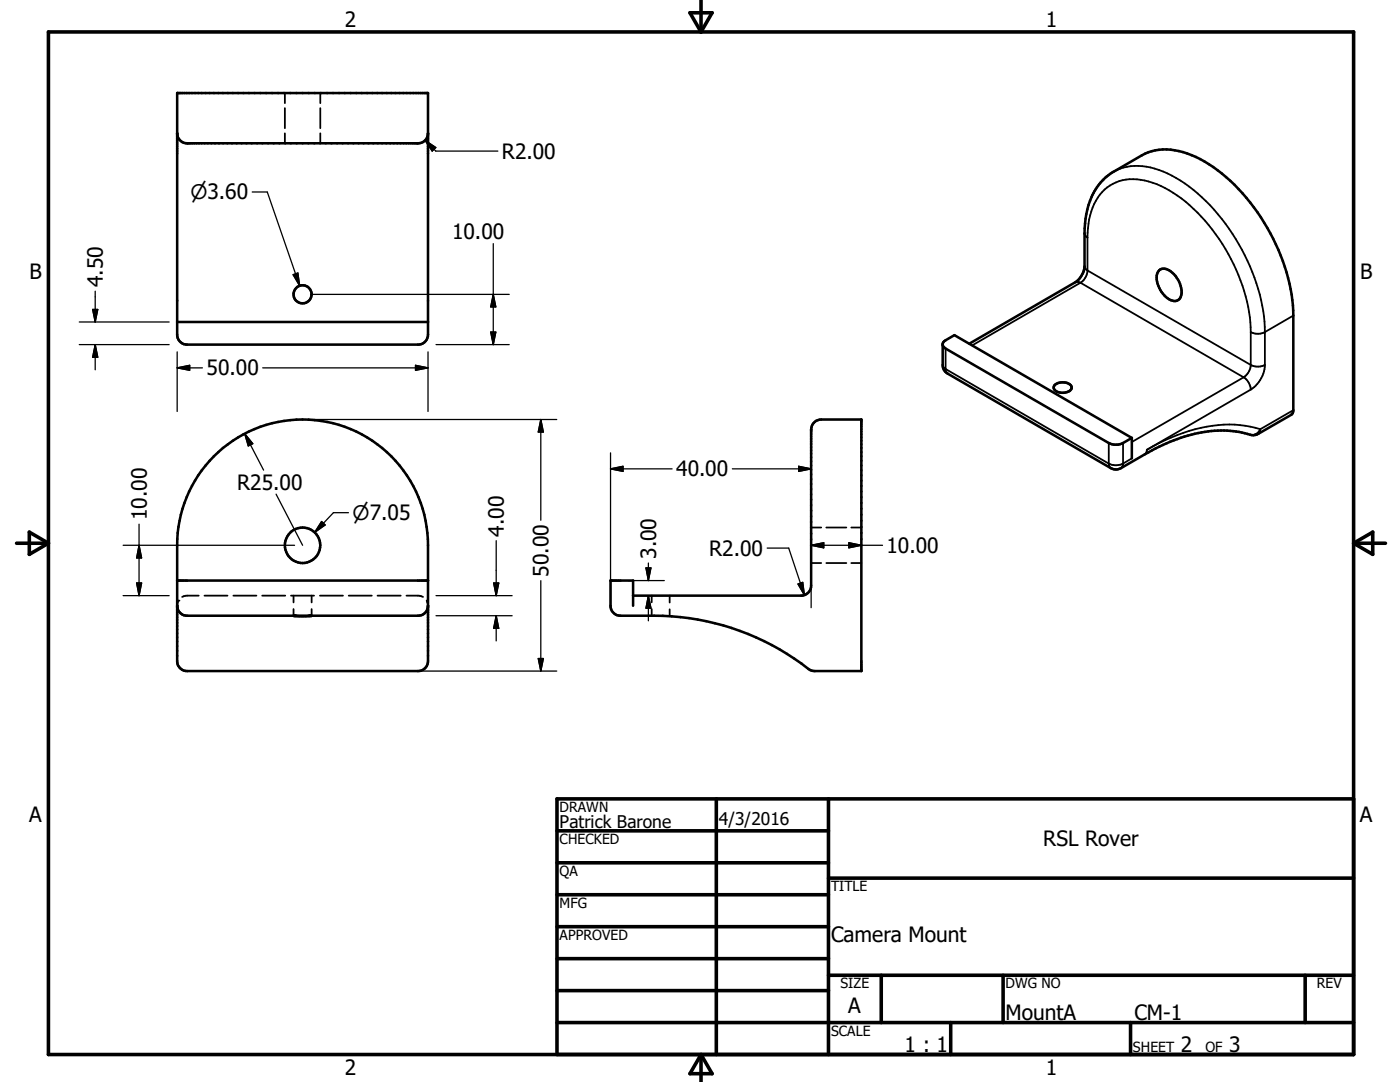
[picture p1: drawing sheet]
<svg xmlns="http://www.w3.org/2000/svg" width="279mm" height="216mm" viewBox="0 0 279 216" stroke-linecap="round" stroke-linejoin="round" font-family="sans-serif">
<g fill="none" stroke="#000" stroke-width=".51">
<path d="M35.4 18.6h50v48.2a1.98 1.98 0 0 1-2 2h-46.1a1.98 1.98 0 0 1-1.9-2zM35.4 26.6a1.98 1.98 0 0 0 1.9 2h46.1a1.98 1.98 0 0 0 2-2M231.3 53.9a2.18 2.18 0 0 1 3 .8 4.8 4.8 0 0 1 1.3 4.6 1.57 1.57 0 0 1-2.6 .2 5.1 5.1 0 0 1-2-5.1zM35.4 64.2h50M188.1 68.8l.2 .4 .4 .4 32.6 18.8a3.2 3.2 0 0 0 2.8 0l1.8-1M193.4 68.6l21.7-12.6 .8-1.1 .5-1.4v-6.9a15.1 15.1 0 0 1 3.3-10.2l.9-.9 1.3-1 6-3.5a10.9 10.9 0 0 1 9.9 0 32.4 32.4 0 0 1 13.8 12.4 37.7 37.7 0 0 1 6.5 19.6l-.1 19.3-.3 .5-6.6 3.8-1 .2a23.8 23.8 0 0 0-16.6 1.3l-2.9 1.4-6.9 3.9-1 .3-1-.3-32.9-19.1-.4-.5-.2-.6v-4.8l.3-.4 2-1.1 35.4 20.5M210.5 76.8a2.51 2.51 0 0 1 3.3 .2 .94 .94 0 0 1-.9 1.3 2.11 2.11 0 0 1-2.6-.9zM42.7 91.1a25 25 0 0 1 27.3-5.5 25 25 0 0 1 15.4 23.2v23.1a1.98 1.98 0 0 1-2 2h-46.1a1.98 1.98 0 0 1-1.9-2v-23.1a25.2 25.2 0 0 1 7.3-17.7zM225.9 87.4v4.1M35.4 115.8h50M126.3 118.9h33.6a2.03 2.03 0 0 0 2-2.1v-31.1a2.03 2.03 0 0 1 2-2h8v50.2l-10-.1a64 64 0 0 0-11-6.6 49.9 49.9 0 0 0-20.3-4.3h-6.8a1.98 1.98 0 0 1-2-2v-5.1h4.5v5.1M35.4 120.9a1.98 1.98 0 0 0 1.9 2h46.1a1.98 1.98 0 0 0 2-2"/>
<path d="M58.6 122.9h.1M58.6 122.9h3.5M58.7 122.9h-.1M62.1 122.9h.1"/>
<circle cx="60.4" cy="58.7" r="1.8"/>
<circle cx="60.4" cy="108.8" r="3.5"/>
</g>
<g fill="none" stroke="#000" stroke-width=".36">
<path d="M56.9 18.6v2M63.9 18.6v2M56.9 21.6v4M56.9 26.6v2M63.9 21.6v4M63.9 26.6v2M222.2 34.3a11.6 11.6 0 0 1 10.8 .3 35.4 35.4 0 0 1 15.4 16.3 34.5 34.5 0 0 1 4 15.4M214.6 56.3l.6-.1 .4 .2M215.6 56.4l-21.6 12.5M215.6 56.4l32.6 18.9M216.4 53.2l.1 .3 .5 .5 32.6 18.8M216.4 46.6l.1 .4 .5 .4"/>
<path d="M217 47.4v6.9a3.3 3.3 0 0 1-1.4 2.1M217 47.4a13 13 0 0 1 3.4-9.6 9.2 9.2 0 0 1 9.7-1.3 26.7 26.7 0 0 1 12.5 10.3 34.7 34.7 0 0 1 7 19.5M188.1 72.8l.2 .6 .4 .2 32.6 18.9M188.7 69.6v4.3l.4 .7M248.2 75.3a3 3 0 0 1 1.4 2.4M248.2 75.3l-22.3 12.9M249.6 66.3a3.1 3.1 0 0 0 2.8 0M249.6 72.8a3.1 3.1 0 0 0 2.8 0M249.6 66.3v6.5M249.6 72.8a3.2 3.2 0 0 1-1.4 2.5M249.6 77.7l-20.7 12.1M252.4 66.3v6.5"/>
<path d="M252.4 72.8a6.2 6.2 0 0 1-2.8 4.9M258.1 63l-5.7 3.3M221.3 92.5l.1 .6 .3 .3M221.3 92.5a3.2 3.2 0 0 0 2.8 0M221.3 88.4v4.1M224.1 92.5l-.1 .6-.3 .3M224.1 88.4v4.1M225.9 91.5l-1.8 1M228.9 89.8l-.2 .6-.3 .3M251.5 85.6l-.1 .7-.3 .3M251.5 85.6a1.78 1.78 0 0 1-2 1.1M251.5 85.6a25.7 25.7 0 0 0-17.8 1.7l-4.8 2.5"/>
<path d="M258.1 81.8l-6.6 3.8M35.6 119.8l-.2 1.1M39.7 118.9h-2.4l-1 .2M40.8 118.9h4.6M46.6 118.9h4.6M52.3 118.9h4.6M58.1 118.9h4.6M58.6 118.9v1.3M62.2 118.9v1.3M63.8 118.9h4.7M69.6 118.9h4.6M75.3 118.9h4.7"/>
<path d="M81.1 118.9h2.7l.6 .2M85.2 119.8l.2 1.1M130.1 118.9v1.3M133.6 118.9v1.3M161.9 105.3h2M161.9 112.4h2M164.9 105.3h4M164.9 112.4h4M169.9 105.3h2M169.9 112.4h2M58.6 121.5v1.4M62.2 121.5v1.4"/>
<path d="M130.1 121.5v1.4M133.6 121.6v1.4"/>
</g>
<g fill="#000">
<circle cx="35.6" cy="119.8" r=".18"/>
<circle cx="85.2" cy="119.8" r=".18"/>
<circle cx="58.6" cy="122.9" r=".25"/>
</g>
<g fill="none" stroke="#000" stroke-width=".71">
<path d="M9.7 6.4h260.4v204h-260.4zM137.7 2.6h4.4l-2.2 3.8zM139.9 0v6.4M3.3 108.4h6.4M5.8 106.2l3.9 2.2-3.9 2.2zM270.1 108.4h6.4M270.1 108.4l3.9-2.2v4.4zM143 159.4v51M165.3 159.4v51M270.1 159.4h-158.9v51M111.2 165.8h54.1M111.2 172.2h54.1"/>
<path d="M111.2 178.5h54.1M165.3 175.2h104.8M111.2 184.9h54.1M111.2 191.3h54.1M111.2 197.7h54.1M165.3 194.6h104.8M175.9 194.6v9.4M200.2 194.6v9.4M260.5 194.6v9.4M111.2 204h158.9M139.9 210.4v5.5M139.9 210.4l2.2 3.8h-4.4z"/>
<path d="M189.7 204v6.4M225.6 204v6.4"/>
</g>
<g fill="none" stroke="#000" stroke-width=".25">
<path d="M50.3 38.3h3l6.5 18.7M84.8 28l2.2 2.1h12.4M84.8 28l2.2 1.4-.7 .7zM19 58.1v6.1M58.5 54.8l.9-.3 .4 2.5zM62 58.7h39.6M98.4 48.6v20.2M98.4 58.7l.5 2.5h-1zM15.8 68.8h18M15.8 64.2h18M18.5 61.7h1l-.5 2.5zM19 68.8v5"/>
<path d="M19 68.8l.5 2.5h-1zM35.4 73.4h5M35.4 73.4l2.5-.5v1zM35.4 70.2v11.9M52.4 73.4h33M82.9 72.9l2.5 .5-2.5 .5zM85.4 70.2v11.9M87 68.8h14.6M97.9 66.3h1l-.5 2.5zM48.8 86.5l3.8 7.3M48.8 86.5l1.6 2-.8 .5zM55.1 98.6l5.3 10.2"/>
<path d="M62 83.7h49.1M107.9 83.7v20.1M107.9 83.7l.5 2.5h-1zM121.8 93.6h12.3M121.8 93.6l2.5-.6v1.1zM121.8 90.4v30.9M146.2 93.6h15.7M159.4 93l2.5 .6-2.5 .5zM161.9 90.4v30.9M24.6 118.9h9.2M24.6 108.8h34.2M27.3 116.3h1l-.5 2.6z"/>
<path d="M27.8 104.6v14.3M27.8 108.8l.5 2.5h-1zM64.2 104.1l.7 .7-2.1 1.4zM69.5 102.3h-3l-3.7 3.9M87 118.9h15.2M98.5 116.3h1l-.5 2.6zM99 107.9v11M107.9 115.9v18M125.4 115.8h7.2M126.2 118.9h5.8M128.9 113.3h1l-.5 2.5zM129.4 112.4v3.4"/>
<path d="M129.4 118.9v5M129.4 118.9l.5 2.5h-1zM153.1 109.4h4.3l3.1 9.4M159.3 116.5l.9-.3 .3 2.6zM161.9 108.8h14.2M161.9 108.8l2.5-.5v1zM169.4 108.3l2.5 .5-2.5 .5zM37 133.9h74.1M87 122.9h15.2M99 122.9v5M99 122.9l.5 2.5h-1zM107.4 131.4h1l-.5 2.5z"/>
</g>
<g fill="#000" stroke="#000" stroke-width=".25">
<path d="M84.8 28l2.2 1.4-.7 .7zM58.5 54.8l.9-.3 .4 2.5zM18.5 61.7h1l-.5 2.5zM19 68.8l.5 2.5h-1zM35.4 73.4l2.5-.5v1zM82.9 72.9l2.5 .5-2.5 .5zM97.9 66.3h1l-.5 2.5zM98.4 58.7l.5 2.5h-1zM48.8 86.5l1.6 2-.8 .5zM107.9 83.7l.5 2.5h-1zM121.8 93.6l2.5-.6v1.1zM159.4 93l2.5 .6-2.5 .5z"/>
<path d="M27.3 116.3h1l-.5 2.6zM27.8 108.8l.5 2.5h-1zM64.2 104.1l.7 .7-2.1 1.4zM98.5 116.3h1l-.5 2.6zM128.9 113.3h1l-.5 2.5zM159.3 116.5l.9-.3 .3 2.6zM161.9 108.8l2.5-.5v1zM169.4 108.3l2.5 .5-2.5 .5zM99 122.9l.5 2.5h-1zM107.4 131.4h1l-.5 2.5zM129.4 118.9l.5 2.5h-1z"/>
</g>
<g font-size="4.2">
<text x="68.8" y="5.4">2</text>
<text x="208.7" y="5.4">1</text>
<text x="100.2" y="31.7">R2.00</text>
<text x="90.2" y="47.7">10.00</text>
<text x="5.9" y="55.7">B</text>
<text x="20.5" y="57.3" transform="rotate(-90 20.5 57.3)">4.50</text>
<text x="271.4" y="55.7">B</text>
<text x="41.2" y="74.9">50.00</text>
<text x="135" y="95.1">40.00</text>
<text x="47.3" y="97.7">R25.00</text>
<text x="29.3" y="103.8" transform="rotate(-90 29.3 103.8)">10.00</text>
<text x="100.5" y="107.1" transform="rotate(-90 100.5 107.1)">4.00</text>
<text x="130.9" y="111.6" transform="rotate(-90 130.9 111.6)">3.00</text>
<text x="141.5" y="110.9">R2.00</text>
<text x="176.9" y="110.3">10.00</text>
<text x="109.5" y="115.1" transform="rotate(-90 109.5 115.1)">50.00</text>
<text x="5.8" y="164.1">A</text>
<text x="271.4" y="164.1">A</text>
<text x="208.2" y="168.8">RSL Rover</text>
<text x="165.9" y="188">Camera Mount</text>
<text x="169.3" y="202.1">A</text>
<text x="200.7" y="203.5">MountA</text>
<text x="226.4" y="203.5">CM-1</text>
<text x="180.5" y="209.9">1 : 1</text>
<text x="235.7" y="209.8">2</text>
<text x="245.3" y="209.8">3</text>
<text x="68.8" y="214.5">2</text>
<text x="208.7" y="214.5">1</text>
</g>
<g font-size="4">
<text x="38" y="39.8">⌀3.60</text>
<text x="70.4" y="103.8">⌀7.05</text>
</g>
<g font-size="3.5">
<text x="111.7" y="165.2">Patrick Barone</text>
<text x="143.4" y="164.7">4/3/2016</text>
</g>
<g font-size="2.8">
<text x="111.7" y="161.9">DRAWN</text>
<text x="111.7" y="168.4">CHECKED</text>
<text x="111.7" y="174.8">QA</text>
<text x="165.9" y="177.8">TITLE</text>
<text x="111.7" y="181.1">MFG</text>
<text x="111.7" y="187.5">APPROVED</text>
<text x="167.7" y="197.2">SIZE</text>
<text x="200.7" y="197.2">DWG NO</text>
<text x="262.8" y="197.1">REV</text>
<text x="165.9" y="206.6">SCALE</text>
<text x="226.1" y="209.8">SHEET</text>
<text x="240.6" y="209.8">OF</text>
</g>
</svg>
